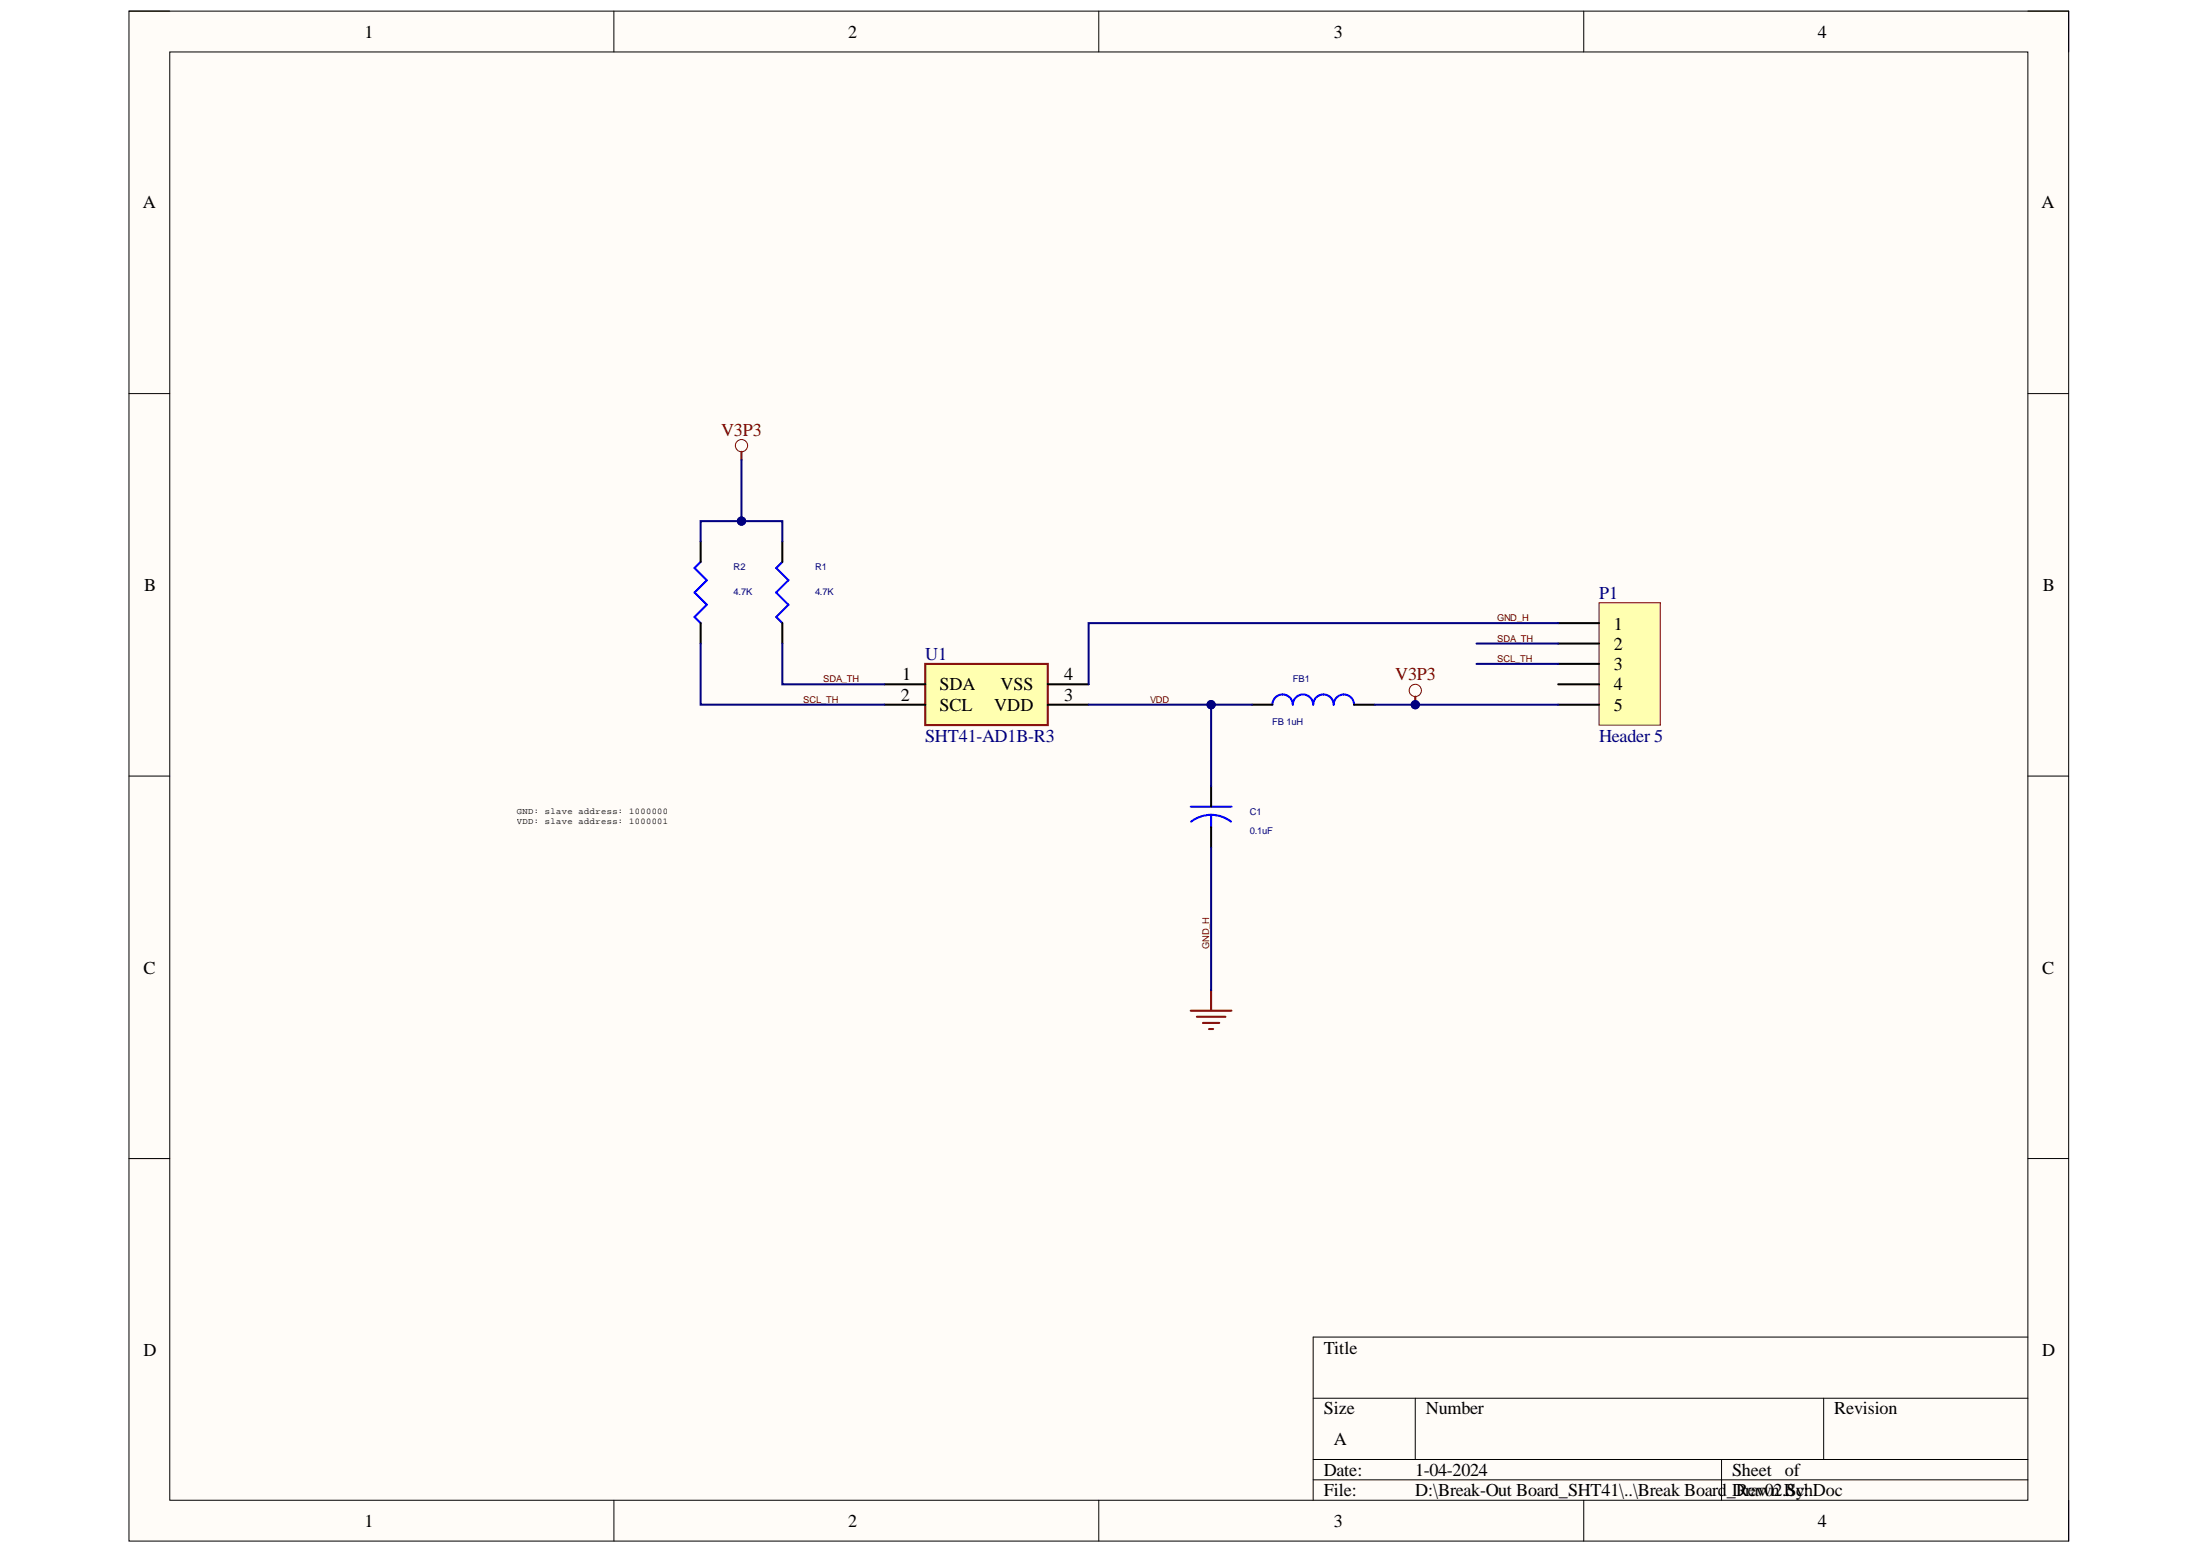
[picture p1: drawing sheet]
# Altium project Break Board_Rev02.PrjPcb
1 sheet, 6 parts. Net scope: global (net labels, ports and power ports of the same name join across sheets).
Board file: Break Board_Rev02.PcbDoc

## Sheet Break Board_Rev02.SchDoc
size A

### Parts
C1  0.1uF  [0603 Capacitor]
FB1  FB 1uH  [FD_0603(1608)_W]
P1  Header 5  [HDR1X5]
R1  4.7K  [R_0603_W]
R2  4.7K  [R_0603_W]
U1  SHT41-AD1B-R3  [SHT41AD1BR3]

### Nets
GND_H: C1.2 P1.1 U1.4(VSS)  [also labelled GND_POWER]
V3P3: FB1.2 P1.5 R1.2 R2.2
SCL_TH: P1.3 R2.1 U1.2(SCL)
SDA_TH: P1.2 R1.1 U1.1(SDA)
VDD: C1.1 FB1.1 U1.3(VDD)

Not connected (* = marked no-connect by the designer): P1 4

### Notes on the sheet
- GND: slave address: 1000000
  VDD: slave address: 1000001
